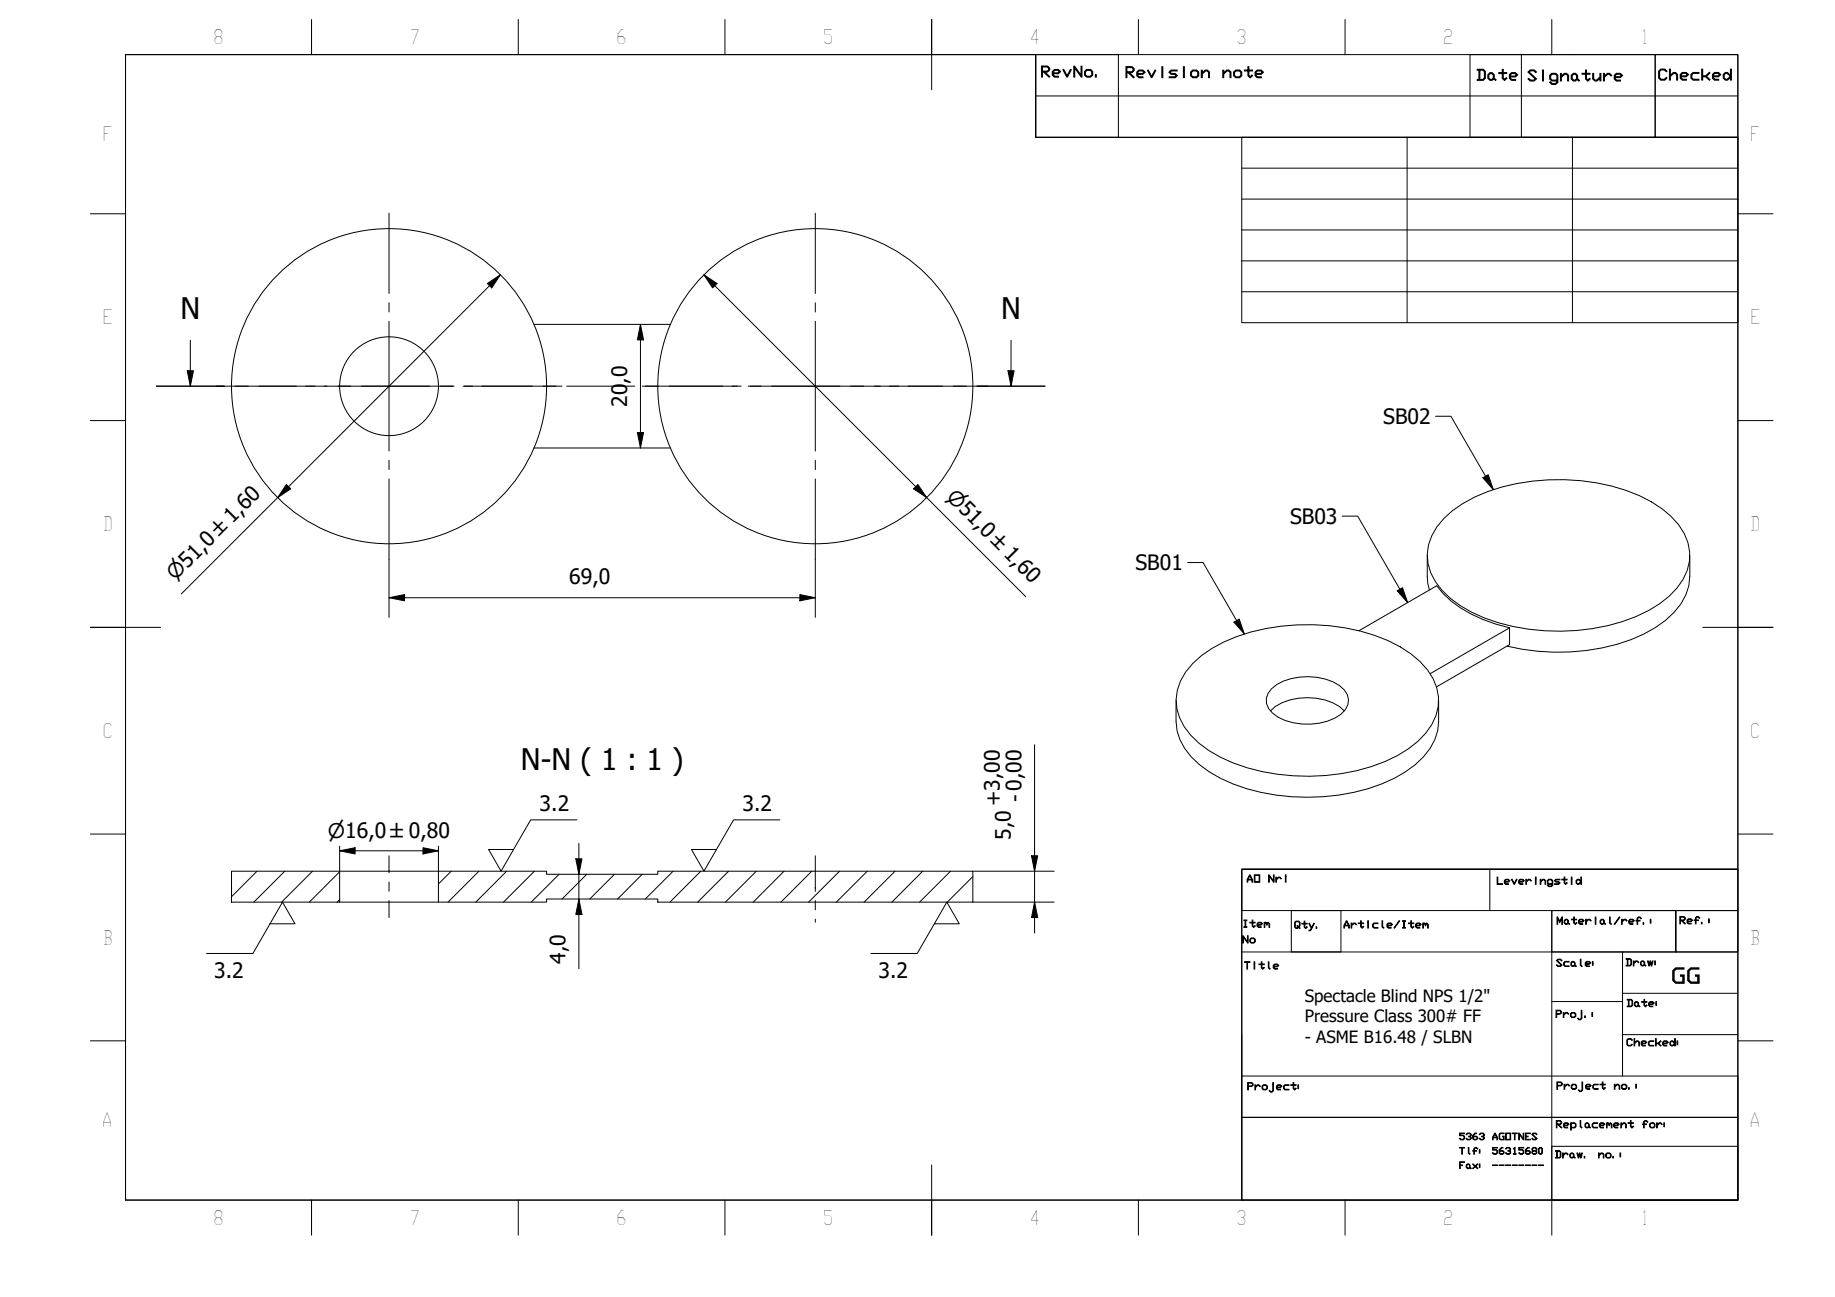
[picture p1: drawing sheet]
<svg xmlns="http://www.w3.org/2000/svg" width="297mm" height="210mm" viewBox="0 0 297 210" stroke-linecap="round" stroke-linejoin="round" font-family="sans-serif">
<!-- layer: Hatch (ISO) -->
<g fill="none" stroke="#000" stroke-width=".16">
<path d="M41.6 141l-4.1 4.1M46.1 141l-5 5M50.6 141l-5 5M55 145.6l-.4 .4M55 141.1l-4.9 4.9M73 141l-2 2.1M77.5 141l-5 5M82 141l-5 5M86.5 141l-5 5M90.5 141.5l-4.5 4.5M95 141.5l-4 4M99.5 141.5l-4 4"/>
<path d="M104 141.5l-4 4M109 141l-4.5 4.5M113.4 141l-5 5M117.9 141l-5 5M122.4 141l-5 5M126.9 141l-5 5M131.4 141l-5 5M135.9 141l-5 5M140.4 141l-5 5M144.9 141l-5 5M149.4 141l-5 5M153.9 141l-5 5"/>
<path d="M157.5 141.9l-4.2 4.1"/>
</g>
<!-- layer: Visible (ISO) -->
<g fill="none" stroke="#000" stroke-width=".16">
<path d="M86.4 52.5h22.1M86.4 72.5h22.1M231 89.9v3.4l.1 1.1 .3 1.1M233.7 83.9a22.3 22.3 0 0 1 11.8-5.6 34.3 34.3 0 0 1 19.9 1.9 15.4 15.4 0 0 1 7.2 6.1 7.7 7.7 0 0 1-1.1 8.9 20.7 20.7 0 0 1-11.2 6.1 34.2 34.2 0 0 1-22.1-2.2 13.9 13.9 0 0 1-6.6-6.4 7.9 7.9 0 0 1 2.1-8.8zM273.5 89.9v3.4a8.5 8.5 0 0 1-2.5 5.8 21.9 21.9 0 0 1-11.7 5.8 35.8 35.8 0 0 1-15.4-.3M190.4 113.4v3.4a9.1 9.1 0 0 0 3.7 6.9 25.2 25.2 0 0 0 12.4 5 33.4 33.4 0 0 0 19.2-2.8 13.9 13.9 0 0 0 6.6-6.2l.4-1.5 .2-1.4v-3.4M193.1 107.4a22.4 22.4 0 0 1 11.8-5.7 34.3 34.3 0 0 1 19.8 2 15.4 15.4 0 0 1 7.3 6.1 7.7 7.7 0 0 1-1.2 8.9 20.5 20.5 0 0 1-11.2 6 34.2 34.2 0 0 1-22-2.2 13.7 13.7 0 0 1-6.7-6.3 7.9 7.9 0 0 1 2.2-8.8zM205.6 115.1a8.9 8.9 0 0 1 7.5-2.1 7.3 7.3 0 0 1 4.5 2.1M205.8 111.5a9.4 9.4 0 0 1 8.8-1.6 5.3 5.3 0 0 1 3.5 2.5 2.65 2.65 0 0 1-1.1 3.2 9.9 9.9 0 0 1-11-.2 2.56 2.56 0 0 1-.2-3.9zM231.5 109l12.9-7.4v2.7l-11.9 6.9M244.4 101.6a21.4 21.4 0 0 1-10.8-5.5l-1-1.3-12.6 7.3M37.5 141h17.5v5h-17.5z"/>
<path d="M55 146h16M55 141h16M71 141h17.5v.5h18v-.5h51v5h-51v-.5h-18v.5h-17.5z"/>
<circle cx="63" cy="62.5" r="25.5"/>
<circle cx="63" cy="62.5" r="8"/>
<circle cx="132" cy="62.5" r="25.5"/>
</g>
<!-- layer: Section Line (ISO) -->
<g fill="none" stroke="#000" stroke-width=".16">
<path d="M30.8 55.1v7.4M163.7 55.1v7.4M25.3 62.5h11M30.3 60h1l-.5 2.5zM38.1 62.5h2.1M41.9 62.5h11M54.7 62.5h2.1M58.5 62.5h11M71.3 62.5h2.1M75.1 62.5h11M87.9 62.5h2.1M91.7 62.5h11"/>
<path d="M104.5 62.5h2.1M108.3 62.5h11M121.1 62.5h2.1M124.9 62.5h11.1M137.7 62.5h2.1M141.6 62.5h11M154.3 62.5h2.1M158.2 62.5h11M163.2 60h1l-.5 2.5z"/>
</g>
<path d="M30.3 60h1l-.5 2.5zM163.2 60h1l-.5 2.5z" fill="#000"/>
<!-- layer: BOXES -->
<g fill="none" stroke="#000" stroke-width=".16">
<path d="M167.7 8.8v6.7h113.6M167.7 15.5v6.7h113.6M167.7 8.8h13.3v13.4h-13.3zM238 8.8h29.9v13.4h-29.9zM246.3 8.8v13.4M267.9 8.8h13.4v13.4h-13.4zM201 140.7h80.3h-80.3v6.7h80.3v-6.7v53.5h-80.3zM201 154.1h80.3M209 147.4h8.1v6.7h-8.1zM241.2 140.7v6.7M251.2 147.4h20.1v6.7v-6.7h10v6.7h-30.1zM251.2 147.4v46.8v-8.7h30.1v8.7"/>
<path d="M262.6 154.1v8h-11.4M201 174.1h80.3v6.7h-80.3v13.4M201 167.4v13.4h80.3v13.4M262.6 162.1v12M262.6 160.8h18.7M262.6 167.4h18.7M201 194.2h80.3"/>
</g>
<!-- layer: BORDER -->
<g fill="none" stroke="#000" stroke-width=".16">
<path d="M20.3 8.8h261v185.4h-261zM50.4 3.2v5.6M83.9 3.2v5.6M117.3 3.2v5.6M150.8 3.1v11.4M184.3 3.2v5.6M217.7 3.2v5.6M251.2 3.2v5.6M14.6 34.6h5.7M281.3 34.6h5.7M14.6 68.1h5.7M281.3 68.1h5.7"/>
<path d="M14.6 101.5h11.4M275.6 101.5h11.4M14.6 135h5.7M281.3 135h5.7M14.6 168.4h5.7M281.3 168.4h5.7M50.4 194.2v5.7M83.9 194.2v5.7M117.3 194.2v5.7M150.8 188.5v11.4M184.3 194.2v5.7M217.7 194.2v5.7"/>
<path d="M251.2 194.2v5.7"/>
</g>
<!-- layer: 0 -->
<path d="M20.3 8.8h147.4v13.4h113.6v118.5h-80.3v53.5h-180.7zM201 22.2h80.3v30h-80.3zM201 27.2h80.3M201 32.2h80.3M201 37.2h80.3M227.8 22.2v30M254.5 22.2v30M201 42.2h80.3M201 47.2h80.3" fill="none" stroke="#000" stroke-width=".16"/>
<!-- layer: Center Mark (ISO) -->
<g fill="none" stroke="#000" stroke-width=".16">
<path d="M63 34.5v13M132 34.5v13M63 49v1.5M63 52v21M132 49v1.5M132 52v21M35 62.5h13M49.5 62.5h1.5M52.5 62.5h21M63 74.5v1.5M63 77.5v13M75 62.5h1.5"/>
<path d="M78 62.5h13M104 62.5h13M118.5 62.5h1.5M121.5 62.5h21M132 74.5v1.5M132 77.5v13M144 62.5h1.5M147 62.5h13"/>
</g>
<!-- layer: Dimension (ISO) -->
<g fill="none" stroke="#000" stroke-width=".16">
<path d="M78.9 45.9l2.1-1.4-1.4 2.1zM81 44.5l-51.6 51.6M103.7 52.5l.5 2.5h-1zM103.7 52.5v20M113.9 44.5l2.2 1.4-.7 .7zM113.9 44.5l52.2 52.1M46.4 78.4l.7 .7-2.2 1.4zM103.2 70h1l-.5 2.5zM147.9 79.1l.7-.7 1.4 2.1zM63 96.7l2.5-.5v1zM63 96.7h69M63 90.5v9.4"/>
<path d="M129.5 96.2l2.5 .5-2.5 .5zM132 90.5v9.4M55 137.7l2.5-.5v1zM55 137.7h16M55 136.9v4.1M68.5 137.2l2.5 .5-2.5 .5zM71 136.9v4.1M93.2 139h1l-.5 2.5zM93.7 136.5v20.3M167 138.5h1l-.5 2.5zM167.5 120.5v30.5M93.7 145.5l.5 2.5h-1z"/>
<path d="M157.5 141h13.1M157.5 146h13.1M167.5 146l.5 2.5h-1z"/>
</g>
<g fill="#000">
<path d="M78.9 45.9l2.1-1.4-1.4 2.1zM103.7 52.5l.5 2.5h-1zM113.9 44.5l2.2 1.4-.7 .7zM46.4 78.4l.7 .7-2.2 1.4zM103.2 70h1l-.5 2.5zM147.9 79.1l.7-.7 1.4 2.1zM63 96.7l2.5-.5v1zM129.5 96.2l2.5 .5-2.5 .5zM55 137.7l2.5-.5v1zM68.5 137.2l2.5 .5-2.5 .5zM93.2 139h1l-.5 2.5zM167 138.5h1l-.5 2.5z"/>
<path d="M93.7 145.5l.5 2.5h-1zM167.5 146l.5 2.5h-1z"/>
</g>
<!-- layer: Centerline (ISO) -->
<path d="M63 138.5v2.7M132 138.5v5.8M63 142.7v1.5M63 145.7v2.8M132 145.7v1.5M132 148.8v.5" fill="none" stroke="#000" stroke-width=".16"/>
<!-- layer: Symbol (ISO) -->
<path d="M232.4 67.4h2.5l6.8 11.8M240 77.3l.9-.5 .8 2.4zM192.2 91h2.5l6.7 11.6M217.3 83.5h2.5l8.1 14M226.2 95.6l.8-.5 .9 2.4zM199.7 100.7l.9-.5 .8 2.4zM93.4 132.7h-7.5l-4.8 8.3-2-3.5h4M126.2 132.7h-7.5l-4.7 8.3-2.1-3.5h4.1M43.7 149.5h4.1l-2.1-3.5-4.8 8.3h-7.5M151.2 149.5h4.1l-2-3.5-4.8 8.3h-7.5" fill="none" stroke="#000" stroke-width=".16"/>
<path d="M240 77.3l.9-.5 .8 2.4zM226.2 95.6l.8-.5 .9 2.4zM199.7 100.7l.9-.5 .8 2.4z" fill="#000"/>
<g font-size="4.8">
<text x="29.2" y="51.6">N</text>
<text x="162.1" y="51.6">N</text>
<text x="84.3" y="124.5">N-N ( 1 : 1 )</text>
</g>
<g font-size="3.4">
<text x="101.5" y="65.8" transform="rotate(-90 101.5 65.8)">20</text>
<text x="101.5" y="62.1" transform="rotate(-90 101.5 62.1)">,0</text>
<text x="223.9" y="68.6">SB02</text>
<text x="208.8" y="84.8">SB03</text>
<text x="92.1" y="94.6">69,0</text>
<text x="183.8" y="92.3">SB01</text>
<text x="87.4" y="131.2">3.2</text>
<text x="120.2" y="131.2">3.2</text>
<text x="162" y="130.5" transform="rotate(-90 162 130.5)">+3,00</text>
<text x="165.5" y="129.8" transform="rotate(-90 165.5 129.8)">- 0,00</text>
<text x="163.6" y="135.9" transform="rotate(-90 163.6 135.9)">5,0</text>
<text x="34.7" y="158.3">3.2</text>
<text x="91.6" y="156" transform="rotate(-90 91.6 156)">4,0</text>
<text x="142.2" y="158.3">3.2</text>
<text x="270.5" y="159.1">GG</text>
</g>
<g font-size="3.3">
<text x="153" y="80.5" transform="rotate(45 153 80.5)">⌀51,0 ±1,60</text>
<text x="28.4" y="94.1" transform="rotate(-45 28.4 94.1)">⌀51,0 ±1,60</text>
<text x="53.1" y="135.5">⌀16,0 ±0,80</text>
</g>
<g font-size="3.2">
<text x="34.5" y="7.1">8</text>
<text x="66.3" y="7.1">7</text>
<text x="99.7" y="7.1">6</text>
<text x="133.2" y="7.1">5</text>
<text x="166.6" y="7.2">4</text>
<text x="200.1" y="7.1">3</text>
<text x="233.6" y="7.1">2</text>
<text x="265.6" y="7.1">1</text>
<text x="16.6" y="22.9">F</text>
<text x="283.3" y="22.9">F</text>
<text x="16.6" y="52.5">E</text>
<text x="283.3" y="52.5">E</text>
<text x="16.6" y="85.9">D</text>
<text x="283.3" y="85.9">D</text>
<text x="16.6" y="119.4">C</text>
<text x="283.3" y="119.4">C</text>
<text x="16.6" y="152.9">B</text>
<text x="283.3" y="152.9">B</text>
<text x="16.5" y="182.4">A</text>
<text x="283.2" y="182.4">A</text>
<text x="34.5" y="198.2">8</text>
<text x="66.3" y="198.2">7</text>
<text x="99.7" y="198.2">6</text>
<text x="133.2" y="198.2">5</text>
<text x="166.6" y="198.3">4</text>
<text x="200.1" y="198.2">3</text>
<text x="233.6" y="198.2">2</text>
<text x="265.6" y="198.2">1</text>
</g>
<g font-size="2.7">
<text x="211.2" y="162.1">Spectacle Blind NPS 1/2&quot;</text>
<text x="211.2" y="165.4">Pressure Class 300# FF</text>
<text x="211.2" y="168.7">- ASME B16.48 / SLBN</text>
</g>
<g font-size="2.4">
<text x="168.4" y="12.4">RevNo.</text>
<text x="182" y="12.5">Revision</text>
<text x="197.7" y="12.5">note</text>
<text x="238.9" y="13">Date</text>
<text x="247.1" y="13.1">Signature</text>
<text x="268.3" y="12.9">Checked</text>
</g>
<g font-size="1.6">
<text x="201.7" y="142.8">AO</text>
<text x="205.2" y="142.8">Nri</text>
<text x="242.2" y="143.1">Leveringstid</text>
<text x="251.9" y="149.6">Material/ref.:</text>
<text x="271.8" y="149.5">Ref.:</text>
<text x="201" y="150.1">Item</text>
<text x="201" y="152.6">No</text>
<text x="209.4" y="150.2">Qty.</text>
<text x="217.4" y="150.2">Article/Item</text>
<text x="201.3" y="156.8">Title</text>
<text x="251.8" y="156.4">Scale:</text>
<text x="263.1" y="156.3">Draw:</text>
<text x="251.7" y="164.7">Proj.:</text>
<text x="263.2" y="162.9">Date:</text>
<text x="263.2" y="169.3">Checked:</text>
<text x="201.8" y="176.4">Project:</text>
<text x="251.9" y="176.3">Project</text>
<text x="261.2" y="176.3">no.:</text>
<text x="251.8" y="182.5">Replacement</text>
<text x="265.7" y="182.5">for:</text>
<text x="251.6" y="187.4">Draw.</text>
<text x="258.6" y="187.4">no.:</text>
</g>
<g font-size="1.5">
<text x="236.1" y="184.4">5363 AGOTNES</text>
<text x="236.1" y="186.8">Tlf: 56315680</text>
<text x="236.1" y="189.1">Fax: --------</text>
</g>
</svg>
